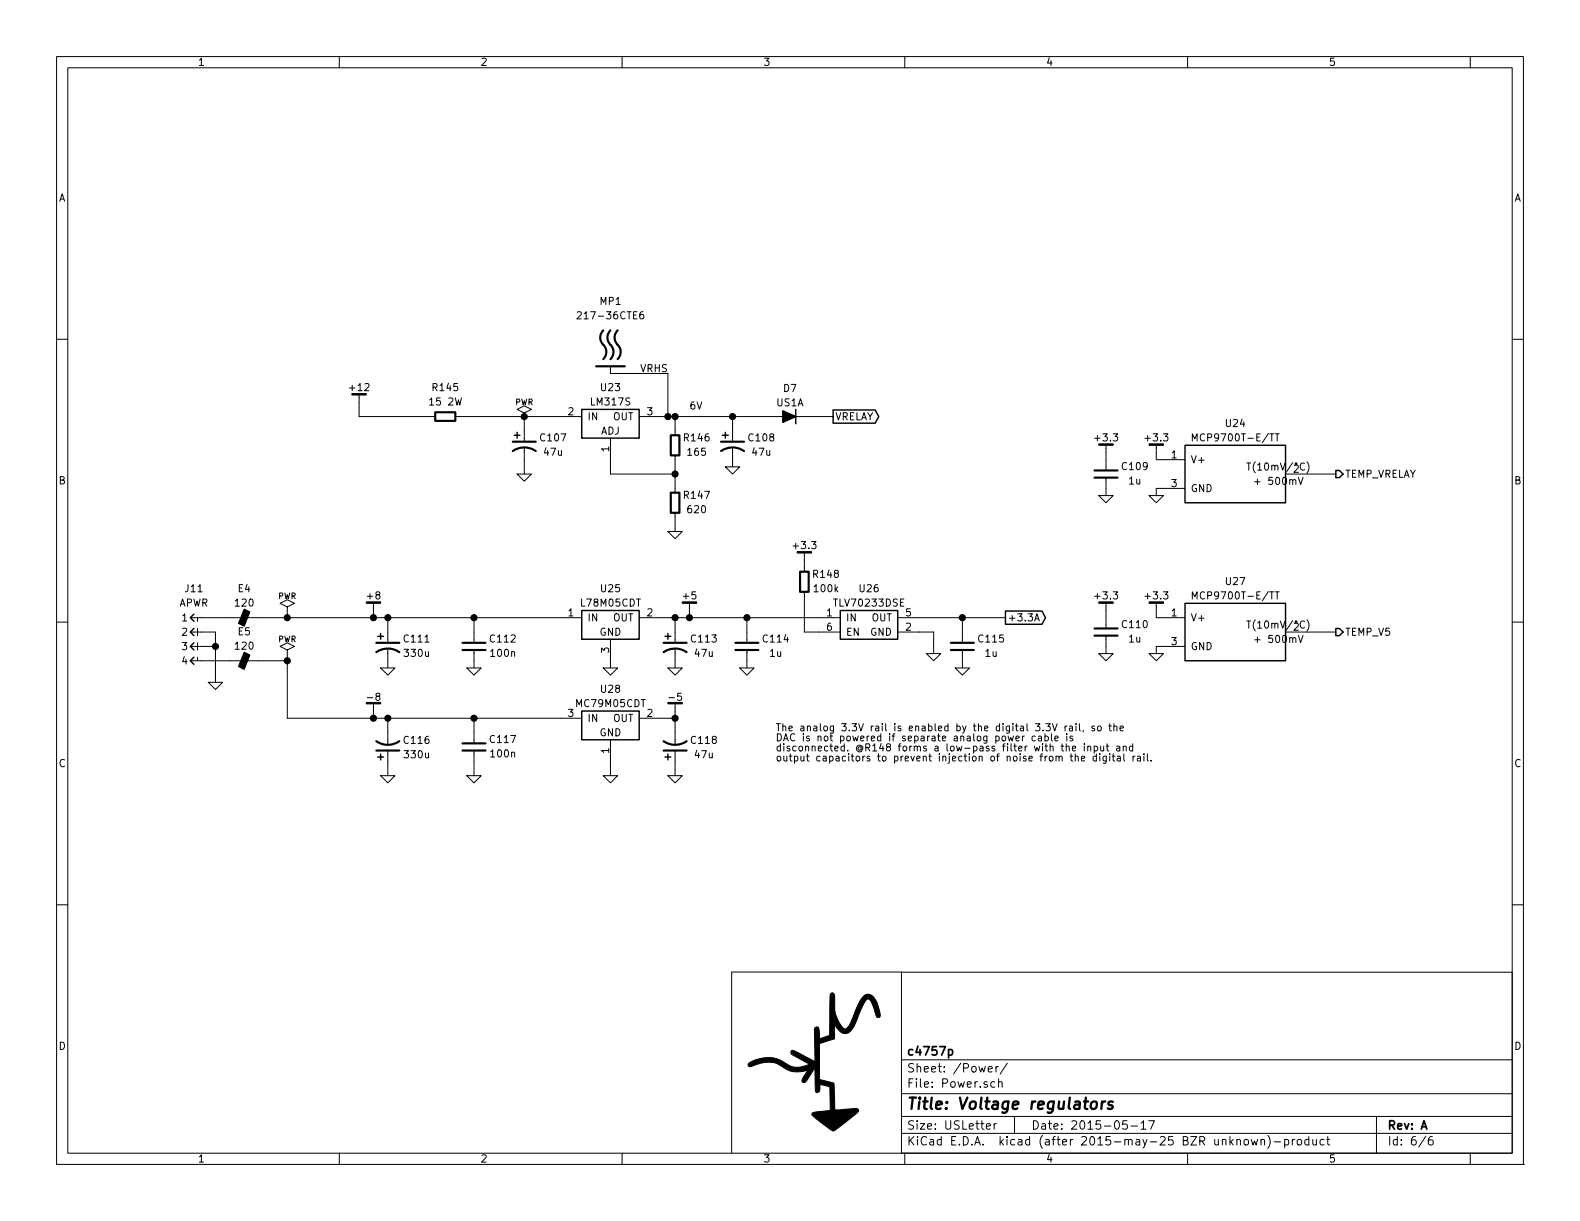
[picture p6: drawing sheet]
EESchema Schematic File Version 2
LIBS:frontend-rescue
LIBS:Xilinx
LIBS:TexasInstruments
LIBS:symbol
LIBS:supertex
LIBS:st_ic
LIBS:ST
LIBS:skyworks
LIBS:silabs
LIBS:semi-trans-TIP
LIBS:semi-trans-TI
LIBS:semi-trans-PZT
LIBS:semi-trans-NXP
LIBS:semi-trans-MPS
LIBS:semi-trans-MMB
LIBS:semi-trans-misc
LIBS:semi-trans-IXYS
LIBS:semi-trans-IntRect
LIBS:semi-trans-Infineon
LIBS:semi-trans-Fairchild
LIBS:semi-trans-DiodesInc
LIBS:semi-trans-BC
LIBS:semi-trans-2N
LIBS:semi-thyristor-2N
LIBS:semi-opto-misc
LIBS:semi-diode-Vishay
LIBS:semi-diode-OnSemi
LIBS:semi-diode-NXP
LIBS:semi-diode-MMB
LIBS:semi-diode-MCC
LIBS:semi-diode-BA
LIBS:semi-diode-1N
LIBS:_semi
LIBS:power
LIBS:pcb
LIBS:pasv-res
LIBS:pasv-ind
LIBS:pasv-cap
LIBS:pasv-Bourns
LIBS:pasv-BiTech
LIBS:passive
LIBS:onsemi
LIBS:NXP
LIBS:Micron
LIBS:Microchip
LIBS:mechanical
LIBS:maxim
LIBS:MACOM
LIBS:logic-7400
LIBS:logic-4000
LIBS:Littelfuse
LIBS:LinearTech
LIBS:_linear
LIBS:Lattice
LIBS:Intersil
LIBS:FTDI
LIBS:Fairchild
LIBS:_electromech
LIBS:display
LIBS:DiodesInc
LIBS:conn-test
LIBS:conn-tagconnect
LIBS:conn-molex
LIBS:conn-linx
LIBS:conn-fci
LIBS:conn-cui
LIBS:conn-100mil
LIBS:conn-2mm
LIBS:Atmel
LIBS:AnalogDevices
LIBS:Altera
LIBS:conn-te
LIBS:Vishay
LIBS:semi-trans-OnSemi
LIBS:semi-trans-Vishay
LIBS:semi-trans-ST
LIBS:semi-trans-AOS
LIBS:frontend-cache
EELAYER 25 0
EELAYER END
$Descr USLetter 11000 8500
encoding utf-8
Sheet 6 6
Title "Voltage regulators"
Date "2015-05-17"
Rev "A"
Comp "c4757p"
Comment1 ""
Comment2 ""
Comment3 ""
Comment4 ""
$EndDescr
$Comp
L S1A D7
U 1 1
P 5500 2900
F 0 "D7" V 5700 2900 50  0000 C CNN
F 1 "US1A" V 5600 2900 50  0000 C CNN
F 2 "IPC7351-Nominal:DIOM5326X292" H 5500 2900 50  0001 C CNN
F 3 "" H 5500 2900 60  0000 C CNN
F 4 "DIODE US1A" H 5500 2900 60  0001 C CNN "BOM"
	1    5500 2900
	0    -1   -1   0   
$EndComp
$Comp
L GND #PWR0342
U 1 1
P 2700 5400
F 0 "#PWR0342" H 2700 5400 30  0001 C CNN
F 1 "GND" H 2700 5330 30  0001 C CNN
F 2 "" H 2700 5400 60  0000 C CNN
F 3 "" H 2700 5400 60  0000 C CNN
	1    2700 5400
	1    0    0    -1  
$EndComp
$Comp
L C-0603 C117
U 1 1
P 3300 5200
F 0 "C117" H 3500 5250 50  0000 C CNN
F 1 "100n" H 3500 5150 50  0000 C CNN
F 2 "IPC7351-Nominal:CAPC1608X55" H 3300 5200 50  0001 C CNN
F 3 "" H 3290 5175 60  0000 C CNN
F 4 "Value" H 3300 5200 60  0001 C CNN "Manuf"
F 5 "CAP MLCC 100n ≥X7R 25V 20% [0603]" H 4100 5750 60  0001 C CNN "BOM"
	1    3300 5200
	1    0    0    -1  
$EndComp
$Comp
L GND #PWR0343
U 1 1
P 3300 5400
F 0 "#PWR0343" H 3300 5400 30  0001 C CNN
F 1 "GND" H 3300 5330 30  0001 C CNN
F 2 "" H 3300 5400 60  0000 C CNN
F 3 "" H 3300 5400 60  0000 C CNN
	1    3300 5400
	1    0    0    -1  
$EndComp
$Comp
L MC79MvvCDT U28
U 1 1
P 4250 5050
F 0 "U28" H 4250 5300 50  0000 C CNN
F 1 "MC79M05CDT" H 4250 5200 50  0000 C CNN
F 2 "smd-semi:TO-252" H 4250 4750 60  0001 C CNN
F 3 "" H 4250 5300 60  0000 C CNN
F 4 "MC79M05CDT" H 4250 4550 50  0001 C CNN "PN"
F 5 "ON" H 4250 4650 50  0001 C CNN "Manuf"
F 6 "IC ONSEMI MC79M05CDT" H 4250 4450 50  0001 C CNN "BOM"
	1    4250 5050
	1    0    0    -1  
$EndComp
$Comp
L GND #PWR0344
U 1 1
P 4250 5400
F 0 "#PWR0344" H 4250 5400 30  0001 C CNN
F 1 "GND" H 4250 5330 30  0001 C CNN
F 2 "" H 4250 5400 60  0000 C CNN
F 3 "" H 4250 5400 60  0000 C CNN
	1    4250 5400
	1    0    0    -1  
$EndComp
$Comp
L GND #PWR0345
U 1 1
P 4700 5400
F 0 "#PWR0345" H 4700 5400 30  0001 C CNN
F 1 "GND" H 4700 5330 30  0001 C CNN
F 2 "" H 4700 5400 60  0000 C CNN
F 3 "" H 4700 5400 60  0000 C CNN
	1    4700 5400
	1    0    0    -1  
$EndComp
$Comp
L -5 #PWR0346
U 1 1
P 4700 4950
F 0 "#PWR0346" H 4700 4900 30  0001 C CNN
F 1 "-5" H 4700 4850 50  0000 C CNN
F 2 "" H 4700 4950 60  0000 C CNN
F 3 "" H 4700 4950 60  0000 C CNN
	1    4700 4950
	-1   0    0    1   
$EndComp
$Comp
L GND #PWR0347
U 1 1
P 5100 3250
F 0 "#PWR0347" H 5100 3250 30  0001 C CNN
F 1 "GND" H 5100 3180 30  0001 C CNN
F 2 "" H 5100 3250 60  0000 C CNN
F 3 "" H 5100 3250 60  0000 C CNN
	1    5100 3250
	1    0    0    -1  
$EndComp
$Comp
L +12 #PWR0348
U 1 1
P 2500 2800
F 0 "#PWR0348" H 2500 2850 30  0001 C CNN
F 1 "+12" H 2500 2900 50  0000 C CNN
F 2 "" H 2500 2800 60  0000 C CNN
F 3 "" H 2500 2800 60  0000 C CNN
	1    2500 2800
	1    0    0    -1  
$EndComp
Wire Wire Line
	2700 5300 2700 5400
Connection ~ 2700 5000
Wire Wire Line
	2000 5000 3900 5000
Wire Wire Line
	3300 5000 3300 5100
Wire Wire Line
	3300 5400 3300 5300
Connection ~ 3300 5000
Wire Wire Line
	4250 5400 4250 5300
Wire Wire Line
	4600 5000 4700 5000
Wire Wire Line
	4700 4950 4700 5100
Wire Wire Line
	4700 5400 4700 5300
Connection ~ 4700 5000
Wire Wire Line
	5100 2900 5100 3000
Connection ~ 5100 2900
Wire Wire Line
	5100 3250 5100 3200
Wire Wire Line
	2500 2800 2500 2900
$Comp
L LM317S U23
U 1 1
P 4250 2950
F 0 "U23" H 4250 3200 50  0000 C CNN
F 1 "LM317S" H 4250 3100 50  0000 C CNN
F 2 "smd-semi:TO-263" H 4250 2650 50  0001 C CNN
F 3 "" H 4250 2950 60  0000 C CNN
F 4 "IC TI LM317S" H 4250 2550 60  0001 C CNN "BOM"
	1    4250 2950
	1    0    0    -1  
$EndComp
$Comp
L R-0603 R146
U 1 1
P 4700 3100
F 0 "R146" H 4850 3150 50  0000 C CNN
F 1 "165" H 4850 3050 50  0000 C CNN
F 2 "IPC7351-Nominal:RESC1608X50" H 4700 3100 50  0001 C CNN
F 3 "" H 4700 3150 60  0000 C CNN
F 4 "Value" H 4700 3100 60  0001 C CNN "Manuf"
F 5 "RES SMD 165 1% [0603]" H 5450 3650 60  0001 C CNN "BOM"
	1    4700 3100
	1    0    0    -1  
$EndComp
Wire Wire Line
	4600 2900 5400 2900
Wire Wire Line
	4700 2900 4700 3000
$Comp
L R-0603 R147
U 1 1
P 4700 3500
F 0 "R147" H 4850 3550 50  0000 C CNN
F 1 "620" H 4850 3450 50  0000 C CNN
F 2 "IPC7351-Nominal:RESC1608X50" H 4700 3500 50  0001 C CNN
F 3 "" H 4700 3550 60  0000 C CNN
F 4 "Value" H 4700 3500 60  0001 C CNN "Manuf"
F 5 "RES SMD 620 1% [0603]" H 5450 4050 60  0001 C CNN "BOM"
	1    4700 3500
	1    0    0    -1  
$EndComp
Wire Wire Line
	4700 3200 4700 3400
Wire Wire Line
	4700 3300 4250 3300
Wire Wire Line
	4250 3300 4250 3200
Connection ~ 4700 3300
$Comp
L GND #PWR0349
U 1 1
P 4700 3700
F 0 "#PWR0349" H 4700 3700 30  0001 C CNN
F 1 "GND" H 4700 3630 30  0001 C CNN
F 2 "" H 4700 3700 60  0000 C CNN
F 3 "" H 4700 3700 60  0000 C CNN
	1    4700 3700
	1    0    0    -1  
$EndComp
Wire Wire Line
	4700 3700 4700 3600
Connection ~ 4700 2900
$Comp
L R R145
U 1 1
P 3100 2900
F 0 "R145" V 2900 2900 50  0000 C CNN
F 1 "15 2W" V 3000 2900 50  0000 C CNN
F 2 "manuf:KOASPEER-MOS-2W" H 3100 2950 60  0001 C CNN
F 3 "" H 3100 2950 60  0000 C CNN
F 4 "DIST DIGIKEY 15ZCT-ND" H 3100 2900 60  0001 C CNN "BOM"
	1    3100 2900
	0    1    1    0   
$EndComp
Wire Wire Line
	3200 2900 3900 2900
Wire Wire Line
	2500 2900 3000 2900
$Comp
L C-ALUM-5mm C107
U 1 1
P 3650 3100
F 0 "C107" H 3850 3150 50  0000 C CNN
F 1 "47u" H 3850 3050 50  0000 C CNN
F 2 "pth-passive:C-ALUM-5mm" H 3650 3100 50  0001 C CNN
F 3 "" H 3640 3075 60  0000 C CNN
F 4 "UPW1A470MDD" H 3650 3100 60  0001 C CNN "PN"
F 5 "Nichicon" H 3650 3100 60  0001 C CNN "Manuf"
F 6 "DIST DIGIKEY 493-1732-ND" H 3650 3100 60  0001 C CNN "BOM"
	1    3650 3100
	1    0    0    -1  
$EndComp
Wire Wire Line
	3650 3000 3650 2900
Connection ~ 3650 2900
$Comp
L GND #PWR0350
U 1 1
P 3650 3300
F 0 "#PWR0350" H 3650 3300 30  0001 C CNN
F 1 "GND" H 3650 3230 30  0001 C CNN
F 2 "" H 3650 3300 60  0000 C CNN
F 3 "" H 3650 3300 60  0000 C CNN
	1    3650 3300
	1    0    0    -1  
$EndComp
Wire Wire Line
	3650 3300 3650 3200
$Comp
L L78MvvCDT U25
U 1 1
P 4250 4350
F 0 "U25" H 4250 4600 50  0000 C CNN
F 1 "L78M05CDT" H 4250 4500 50  0000 C CNN
F 2 "smd-semi:TO-252" H 4250 4050 60  0001 C CNN
F 3 "" H 4250 4600 60  0000 C CNN
F 4 "IC ST L78M05CDT" H 4250 3950 50  0001 C CNN "BOM"
	1    4250 4350
	1    0    0    -1  
$EndComp
Wire Wire Line
	4600 4300 5700 4300
Wire Wire Line
	4700 4300 4700 4400
$Comp
L +5 #PWR0351
U 1 1
P 4800 4250
F 0 "#PWR0351" H 4800 4300 30  0001 C CNN
F 1 "+5" H 4800 4350 50  0000 C CNN
F 2 "" H 4800 4250 60  0000 C CNN
F 3 "" H 4800 4250 60  0000 C CNN
	1    4800 4250
	1    0    0    -1  
$EndComp
Connection ~ 4700 4300
$Comp
L GND #PWR0352
U 1 1
P 4250 4650
F 0 "#PWR0352" H 4250 4650 30  0001 C CNN
F 1 "GND" H 4250 4580 30  0001 C CNN
F 2 "" H 4250 4650 60  0000 C CNN
F 3 "" H 4250 4650 60  0000 C CNN
	1    4250 4650
	1    0    0    -1  
$EndComp
Wire Wire Line
	4250 4650 4250 4600
$Comp
L GND #PWR0353
U 1 1
P 4700 4650
F 0 "#PWR0353" H 4700 4650 30  0001 C CNN
F 1 "GND" H 4700 4580 30  0001 C CNN
F 2 "" H 4700 4650 60  0000 C CNN
F 3 "" H 4700 4650 60  0000 C CNN
	1    4700 4650
	1    0    0    -1  
$EndComp
Wire Wire Line
	4700 4650 4700 4600
Wire Wire Line
	1800 4300 3900 4300
$Comp
L +8 #PWR0354
U 1 1
P 2600 4250
F 0 "#PWR0354" H 2600 4300 30  0001 C CNN
F 1 "+8" H 2600 4350 50  0000 C CNN
F 2 "" H 2600 4250 60  0000 C CNN
F 3 "" H 2600 4250 60  0000 C CNN
	1    2600 4250
	1    0    0    -1  
$EndComp
$Comp
L C-0603 C112
U 1 1
P 3300 4500
F 0 "C112" H 3500 4550 50  0000 C CNN
F 1 "100n" H 3500 4450 50  0000 C CNN
F 2 "IPC7351-Nominal:CAPC1608X55" H 3300 4500 50  0001 C CNN
F 3 "" H 3290 4475 60  0000 C CNN
F 4 "Value" H 3300 4500 60  0001 C CNN "Manuf"
F 5 "CAP MLCC 100n ≥X7R 25V 20% [0603]" H 4100 5050 60  0001 C CNN "BOM"
	1    3300 4500
	1    0    0    -1  
$EndComp
Wire Wire Line
	3300 4400 3300 4300
Connection ~ 3300 4300
$Comp
L GND #PWR0355
U 1 1
P 3300 4650
F 0 "#PWR0355" H 3300 4650 30  0001 C CNN
F 1 "GND" H 3300 4580 30  0001 C CNN
F 2 "" H 3300 4650 60  0000 C CNN
F 3 "" H 3300 4650 60  0000 C CNN
	1    3300 4650
	1    0    0    -1  
$EndComp
Wire Wire Line
	3300 4650 3300 4600
Connection ~ 2700 4300
$Comp
L GND #PWR0356
U 1 1
P 2700 4650
F 0 "#PWR0356" H 2700 4650 30  0001 C CNN
F 1 "GND" H 2700 4580 30  0001 C CNN
F 2 "" H 2700 4650 60  0000 C CNN
F 3 "" H 2700 4650 60  0000 C CNN
	1    2700 4650
	1    0    0    -1  
$EndComp
Wire Wire Line
	2700 4650 2700 4600
$Comp
L -8 #PWR0357
U 1 1
P 2600 4950
F 0 "#PWR0357" H 2600 4900 30  0001 C CNN
F 1 "-8" H 2600 4850 50  0000 C CNN
F 2 "" H 2600 4950 60  0000 C CNN
F 3 "" H 2600 4950 60  0000 C CNN
	1    2600 4950
	-1   0    0    1   
$EndComp
$Comp
L CONN-100MIL-M-1x4-SHROUD J11
U 1 1
P 1350 4300
F 0 "J11" H 1350 4500 50  0000 C CNN
F 1 "APWR" H 1350 4400 50  0000 C CNN
F 2 "conn-100mil:CONN-100MIL-M-1x4-SHROUD" H 1350 4300 50  0001 C CNN
F 3 "" H 1350 4300 50  0000 C CNN
	1    1350 4300
	-1   0    0    -1  
$EndComp
$Comp
L BEAD-1206 E4
U 1 1
P 1700 4300
F 0 "E4" H 1700 4500 50  0000 C CNN
F 1 "120" H 1700 4400 50  0000 C CNN
F 2 "IPC7351-Nominal:RESC3216X60" H 1700 4300 50  0001 C CNN
F 3 "" H 1700 4350 60  0000 C CNN
F 4 "742792113" H 1700 4300 60  0001 C CNN "PN"
F 5 "Wurth" H 1700 4300 60  0001 C CNN "Manuf"
F 6 "BEAD SMD 120 1A [1206]" H 1700 4300 60  0001 C CNN "BOM"
	1    1700 4300
	1    0    0    -1  
$EndComp
Wire Wire Line
	1600 4300 1400 4300
Wire Wire Line
	2600 4250 2600 4300
Connection ~ 2600 4300
Wire Wire Line
	2700 4300 2700 4400
$Comp
L BEAD-1206 E5
U 1 1
P 1700 4600
F 0 "E5" H 1700 4800 50  0000 C CNN
F 1 "120" H 1700 4700 50  0000 C CNN
F 2 "IPC7351-Nominal:RESC3216X60" H 1700 4600 50  0001 C CNN
F 3 "" H 1700 4650 60  0000 C CNN
F 4 "742792113" H 1700 4600 60  0001 C CNN "PN"
F 5 "Wurth" H 1700 4600 60  0001 C CNN "Manuf"
F 6 "BEAD SMD 120 1A [1206]" H 1700 4600 60  0001 C CNN "BOM"
	1    1700 4600
	1    0    0    -1  
$EndComp
Wire Wire Line
	1600 4600 1400 4600
Wire Wire Line
	1800 4600 2000 4600
Wire Wire Line
	2000 4550 2000 5000
Wire Wire Line
	2600 4950 2600 5000
Connection ~ 2600 5000
Wire Wire Line
	2700 5000 2700 5100
$Comp
L GND #PWR0358
U 1 1
P 1500 4750
F 0 "#PWR0358" H 1500 4750 30  0001 C CNN
F 1 "GND" H 1500 4680 30  0001 C CNN
F 2 "" H 1500 4750 60  0000 C CNN
F 3 "" H 1500 4750 60  0000 C CNN
	1    1500 4750
	1    0    0    -1  
$EndComp
Wire Wire Line
	1500 4400 1500 4750
Wire Wire Line
	1500 4400 1400 4400
Wire Wire Line
	1400 4500 1500 4500
Connection ~ 1500 4500
$Comp
L C-ALUM-5mm C113
U 1 1
P 4700 4500
F 0 "C113" H 4900 4550 50  0000 C CNN
F 1 "47u" H 4900 4450 50  0000 C CNN
F 2 "pth-passive:C-ALUM-5mm" H 4700 4500 50  0001 C CNN
F 3 "" H 4690 4475 60  0000 C CNN
F 4 "UPW1A470MDD" H 4700 4500 60  0001 C CNN "PN"
F 5 "Nichicon" H 4700 4500 60  0001 C CNN "Manuf"
F 6 "DIST DIGIKEY 493-1732-ND" H 4700 4500 60  0001 C CNN "BOM"
	1    4700 4500
	1    0    0    -1  
$EndComp
$Comp
L C-ALUM-5mm C118
U 1 1
P 4700 5200
F 0 "C118" H 4900 5150 50  0000 C CNN
F 1 "47u" H 4900 5250 50  0000 C CNN
F 2 "pth-passive:C-ALUM-5mm" H 4700 5200 50  0001 C CNN
F 3 "" H 4690 5175 60  0000 C CNN
F 4 "UPW1A470MDD" H 4700 5200 60  0001 C CNN "PN"
F 5 "Nichicon" H 4700 5200 60  0001 C CNN "Manuf"
F 6 "DIST DIGIKEY 493-1732-ND" H 4700 5200 60  0001 C CNN "BOM"
	1    4700 5200
	1    0    0    1   
$EndComp
$Comp
L C-ALUM-5mm C108
U 1 1
P 5100 3100
F 0 "C108" H 5300 3150 50  0000 C CNN
F 1 "47u" H 5300 3050 50  0000 C CNN
F 2 "pth-passive:C-ALUM-5mm" H 5100 3100 50  0001 C CNN
F 3 "" H 5090 3075 60  0000 C CNN
F 4 "UPW1A470MDD" H 5100 3100 60  0001 C CNN "PN"
F 5 "Nichicon" H 5100 3100 60  0001 C CNN "Manuf"
F 6 "DIST DIGIKEY 493-1732-ND" H 5100 3100 60  0001 C CNN "BOM"
	1    5100 3100
	1    0    0    -1  
$EndComp
Text GLabel 5800 2900 2    50   Output ~ 0
VRELAY
Wire Wire Line
	5800 2900 5600 2900
Wire Wire Line
	4800 4250 4800 4300
Connection ~ 4800 4300
$Comp
L GND #PWR0359
U 1 1
P 6500 4550
F 0 "#PWR0359" H 6500 4550 30  0001 C CNN
F 1 "GND" H 6500 4480 30  0001 C CNN
F 2 "" H 6500 4550 60  0000 C CNN
F 3 "" H 6500 4550 60  0000 C CNN
	1    6500 4550
	1    0    0    -1  
$EndComp
Wire Wire Line
	6500 4400 6500 4550
$Comp
L C-0805 C114
U 1 1
P 5200 4500
F 0 "C114" H 5400 4550 50  0000 C CNN
F 1 "1u" H 5400 4450 50  0000 C CNN
F 2 "IPC7351-Nominal:CAPC2012X70" H 5200 4500 50  0001 C CNN
F 3 "" H 5190 4475 60  0000 C CNN
F 4 "Value" H 5200 4500 60  0001 C CNN "Manuf"
F 5 "CAP MLCC 1u ≥X5R 10V 20% [0805]" H 6000 5050 60  0001 C CNN "BOM"
	1    5200 4500
	1    0    0    -1  
$EndComp
Wire Wire Line
	5200 4400 5200 4300
Connection ~ 5200 4300
$Comp
L GND #PWR0360
U 1 1
P 5200 4650
F 0 "#PWR0360" H 5200 4650 30  0001 C CNN
F 1 "GND" H 5200 4580 30  0001 C CNN
F 2 "" H 5200 4650 60  0000 C CNN
F 3 "" H 5200 4650 60  0000 C CNN
	1    5200 4650
	1    0    0    -1  
$EndComp
Wire Wire Line
	5200 4650 5200 4600
$Comp
L C-0805 C115
U 1 1
P 6700 4500
F 0 "C115" H 6900 4550 50  0000 C CNN
F 1 "1u" H 6900 4450 50  0000 C CNN
F 2 "IPC7351-Nominal:CAPC2012X70" H 6700 4500 50  0001 C CNN
F 3 "" H 6690 4475 60  0000 C CNN
F 4 "Value" H 6700 4500 60  0001 C CNN "Manuf"
F 5 "CAP MLCC 1u ≥X5R 10V 20% [0805]" H 7500 5050 60  0001 C CNN "BOM"
	1    6700 4500
	1    0    0    -1  
$EndComp
Wire Wire Line
	6400 4300 7000 4300
Wire Wire Line
	6700 4300 6700 4400
$Comp
L GND #PWR0361
U 1 1
P 6700 4650
F 0 "#PWR0361" H 6700 4650 30  0001 C CNN
F 1 "GND" H 6700 4580 30  0001 C CNN
F 2 "" H 6700 4650 60  0000 C CNN
F 3 "" H 6700 4650 60  0000 C CNN
	1    6700 4650
	1    0    0    -1  
$EndComp
Wire Wire Line
	6700 4650 6700 4600
Text GLabel 7000 4300 2    50   Output ~ 0
+3.3A
Connection ~ 6700 4300
$Comp
L HEATSINK-CONN MP1
U 1 1
P 4250 2500
F 0 "MP1" H 4250 2900 50  0000 C CNN
F 1 "217-36CTE6" H 4250 2800 50  0000 C CNN
F 2 "manuf:LAIRD-BMI-S-203" H 4250 2500 60  0001 C CNN
F 3 "" H 4250 2500 60  0000 C CNN
F 4 "217-36CTE6" H 4250 2500 60  0001 C CNN "PN"
F 5 "Wakefield" H 4250 2500 60  0001 C CNN "Manuf"
F 6 "DIST DIGIKEY 345-1099-ND" H 4250 2500 60  0001 C CNN "BOM"
	1    4250 2500
	1    0    0    -1  
$EndComp
Wire Wire Line
	4250 2600 4650 2600
Wire Wire Line
	4650 2600 4650 2900
Connection ~ 4650 2900
Text Label 4650 2600 2    50   ~ 0
VRHS
$Comp
L MCP9700T-E/TT U24
U 1 1
P 8600 3300
F 0 "U24" H 8600 3650 50  0000 C CNN
F 1 "MCP9700T-E/TT" H 8600 3550 50  0000 C CNN
F 2 "smd-semi:SOT-23" H 8650 3300 50  0001 C CNN
F 3 "" H 8650 3300 50  0000 C CNN
F 4 "IC MICROCHIP MCP9700T-E/TT" H 9100 4150 60  0001 C CNN "BOM"
	1    8600 3300
	1    0    0    -1  
$EndComp
$Comp
L +3.3 #PWR0362
U 1 1
P 8050 3150
F 0 "#PWR0362" H 8050 3200 30  0001 C CNN
F 1 "+3.3" H 8050 3250 50  0000 C CNN
F 2 "" H 8050 3150 60  0000 C CNN
F 3 "" H 8050 3150 60  0000 C CNN
	1    8050 3150
	1    0    0    -1  
$EndComp
Wire Wire Line
	8050 3150 8050 3200
Wire Wire Line
	8050 3200 8100 3200
$Comp
L GND #PWR0363
U 1 1
P 8050 3450
F 0 "#PWR0363" H 8050 3450 30  0001 C CNN
F 1 "GND" H 8050 3380 30  0001 C CNN
F 2 "" H 8050 3450 60  0000 C CNN
F 3 "" H 8050 3450 60  0000 C CNN
	1    8050 3450
	1    0    0    -1  
$EndComp
Wire Wire Line
	8050 3450 8050 3400
Wire Wire Line
	8050 3400 8100 3400
$Comp
L C-0805 C109
U 1 1
P 7700 3300
AR Path="/552F27A6/55547120" Ref="C109"  Part="1" 
AR Path="/54E51D33/55547120" Ref="C?"  Part="1" 
AR Path="/552E2A83/55547120" Ref="C?"  Part="1" 
F 0 "C109" H 7900 3350 50  0000 C CNN
F 1 "1u" H 7900 3250 50  0000 C CNN
F 2 "IPC7351-Nominal:CAPC2012X70" H 7700 3300 50  0001 C CNN
F 3 "" H 7690 3275 60  0000 C CNN
F 4 "Value" H 7700 3300 60  0001 C CNN "Manuf"
F 5 "CAP MLCC 1u ≥X5R 10V 20% [0805]" H 8500 3850 60  0001 C CNN "BOM"
	1    7700 3300
	1    0    0    -1  
$EndComp
$Comp
L +3.3 #PWR0364
U 1 1
P 7700 3150
F 0 "#PWR0364" H 7700 3200 30  0001 C CNN
F 1 "+3.3" H 7700 3250 50  0000 C CNN
F 2 "" H 7700 3150 60  0000 C CNN
F 3 "" H 7700 3150 60  0000 C CNN
	1    7700 3150
	1    0    0    -1  
$EndComp
Wire Wire Line
	7700 3200 7700 3150
$Comp
L GND #PWR0365
U 1 1
P 7700 3450
F 0 "#PWR0365" H 7700 3450 30  0001 C CNN
F 1 "GND" H 7700 3380 30  0001 C CNN
F 2 "" H 7700 3450 60  0000 C CNN
F 3 "" H 7700 3450 60  0000 C CNN
	1    7700 3450
	1    0    0    -1  
$EndComp
Wire Wire Line
	7700 3450 7700 3400
$Comp
L MCP9700T-E/TT U27
U 1 1
P 8600 4400
F 0 "U27" H 8600 4750 50  0000 C CNN
F 1 "MCP9700T-E/TT" H 8600 4650 50  0000 C CNN
F 2 "smd-semi:SOT-23" H 8650 4400 50  0001 C CNN
F 3 "" H 8650 4400 50  0000 C CNN
F 4 "IC MICROCHIP MCP9700T-E/TT" H 9100 5250 60  0001 C CNN "BOM"
	1    8600 4400
	1    0    0    -1  
$EndComp
$Comp
L +3.3 #PWR0366
U 1 1
P 8050 4250
F 0 "#PWR0366" H 8050 4300 30  0001 C CNN
F 1 "+3.3" H 8050 4350 50  0000 C CNN
F 2 "" H 8050 4250 60  0000 C CNN
F 3 "" H 8050 4250 60  0000 C CNN
	1    8050 4250
	1    0    0    -1  
$EndComp
Wire Wire Line
	8050 4250 8050 4300
Wire Wire Line
	8050 4300 8100 4300
$Comp
L GND #PWR0367
U 1 1
P 8050 4550
F 0 "#PWR0367" H 8050 4550 30  0001 C CNN
F 1 "GND" H 8050 4480 30  0001 C CNN
F 2 "" H 8050 4550 60  0000 C CNN
F 3 "" H 8050 4550 60  0000 C CNN
	1    8050 4550
	1    0    0    -1  
$EndComp
Wire Wire Line
	8050 4550 8050 4500
Wire Wire Line
	8050 4500 8100 4500
$Comp
L C-0805 C110
U 1 1
P 7700 4400
AR Path="/552F27A6/555474C5" Ref="C110"  Part="1" 
AR Path="/54E51D33/555474C5" Ref="C?"  Part="1" 
AR Path="/552E2A83/555474C5" Ref="C?"  Part="1" 
F 0 "C110" H 7900 4450 50  0000 C CNN
F 1 "1u" H 7900 4350 50  0000 C CNN
F 2 "IPC7351-Nominal:CAPC2012X70" H 7700 4400 50  0001 C CNN
F 3 "" H 7690 4375 60  0000 C CNN
F 4 "Value" H 7700 4400 60  0001 C CNN "Manuf"
F 5 "CAP MLCC 1u ≥X5R 10V 20% [0805]" H 8500 4950 60  0001 C CNN "BOM"
	1    7700 4400
	1    0    0    -1  
$EndComp
$Comp
L +3.3 #PWR0368
U 1 1
P 7700 4250
F 0 "#PWR0368" H 7700 4300 30  0001 C CNN
F 1 "+3.3" H 7700 4350 50  0000 C CNN
F 2 "" H 7700 4250 60  0000 C CNN
F 3 "" H 7700 4250 60  0000 C CNN
	1    7700 4250
	1    0    0    -1  
$EndComp
Wire Wire Line
	7700 4300 7700 4250
$Comp
L GND #PWR0369
U 1 1
P 7700 4550
F 0 "#PWR0369" H 7700 4550 30  0001 C CNN
F 1 "GND" H 7700 4480 30  0001 C CNN
F 2 "" H 7700 4550 60  0000 C CNN
F 3 "" H 7700 4550 60  0000 C CNN
	1    7700 4550
	1    0    0    -1  
$EndComp
Wire Wire Line
	7700 4550 7700 4500
Text HLabel 9300 3300 2    50   Output ~ 0
TEMP_VRELAY
Wire Wire Line
	9300 3300 9100 3300
Text HLabel 9300 4400 2    50   Output ~ 0
TEMP_V5
Wire Wire Line
	9300 4400 9100 4400
$Comp
L C-ALUM-8mm C111
U 1 1
P 2700 4500
F 0 "C111" H 2900 4550 50  0000 C CNN
F 1 "330u" H 2900 4450 50  0000 C CNN
F 2 "pth-passive:C-ALUM-8mm" H 2700 4500 50  0001 C CNN
F 3 "" H 2690 4475 60  0000 C CNN
F 4 "UPW1E331MPD6" H 2700 4500 60  0001 C CNN "PN"
F 5 "Nichicon" H 2700 4500 60  0001 C CNN "Manuf"
F 6 "DIST DIGIKEY 493-1825-ND" H 2700 4500 60  0001 C CNN "BOM"
	1    2700 4500
	1    0    0    -1  
$EndComp
$Comp
L C-ALUM-8mm C116
U 1 1
P 2700 5200
F 0 "C116" H 2900 5150 50  0000 C CNN
F 1 "330u" H 2900 5250 50  0000 C CNN
F 2 "pth-passive:C-ALUM-8mm" H 2700 5200 50  0001 C CNN
F 3 "" H 2690 5175 60  0000 C CNN
F 4 "UPW1E331MPD6" H 2700 5200 60  0001 C CNN "PN"
F 5 "Nichicon" H 2700 5200 60  0001 C CNN "Manuf"
F 6 "DIST DIGIKEY 493-1825-ND" H 2700 5200 60  0001 C CNN "BOM"
	1    2700 5200
	1    0    0    1   
$EndComp
$Comp
L TLV702vvDSE U26
U 1 1
P 6050 4350
F 0 "U26" H 6050 4600 50  0000 C CNN
F 1 "TLV70233DSE" H 6050 4500 50  0000 C CNN
F 2 "manuf:TEXAS-S-PWSON-N6" H 6050 4150 50  0001 C CNN
F 3 "" H 6050 4350 60  0000 C CNN
F 4 "IC TI TLV70233DSE" H 6050 4050 60  0001 C CNN "BOM"
	1    6050 4350
	1    0    0    -1  
$EndComp
Wire Wire Line
	6400 4400 6500 4400
$Comp
L R-0603 R?
U 1 1
P 5600 4050
AR Path="/54E51D33/55545AF3" Ref="R?"  Part="1" 
AR Path="/552E2A83/55545AF3" Ref="R?"  Part="1" 
AR Path="/552F27A6/55545AF3" Ref="R148"  Part="1" 
F 0 "R148" H 5750 4100 50  0000 C CNN
F 1 "100k" H 5750 4000 50  0000 C CNN
F 2 "IPC7351-Nominal:RESC1608X50" H 5600 4050 50  0001 C CNN
F 3 "" H 5600 4100 60  0000 C CNN
F 4 "Value" H 5600 4050 60  0001 C CNN "Manuf"
F 5 "RES SMD 100k 1% [0603]" H 6350 4600 60  0001 C CNN "BOM"
	1    5600 4050
	1    0    0    -1  
$EndComp
Wire Wire Line
	5600 4150 5600 4400
Wire Wire Line
	5600 4400 5700 4400
$Comp
L +3.3 #PWR0370
U 1 1
P 5600 3900
F 0 "#PWR0370" H 5600 3950 30  0001 C CNN
F 1 "+3.3" H 5600 4000 50  0000 C CNN
F 2 "" H 5600 3900 60  0000 C CNN
F 3 "" H 5600 3900 60  0000 C CNN
	1    5600 3900
	1    0    0    -1  
$EndComp
Wire Wire Line
	5600 3900 5600 3950
Text Notes 5400 5300 0    50   ~ 0
The analog 3.3V rail is enabled by the digital 3.3V rail, so the\nDAC is not powered if separate analog power cable is\ndisconnected. @R148 forms a low-pass filter with the input and\noutput capacitors to prevent injection of noise from the digital rail.
$Comp
L PWR #PWR0371
U 1 1
P 2000 4250
F 0 "#PWR0371" H 2000 4250 50  0001 C CNN
F 1 "PWR" H 2000 4250 50  0001 C CNN
F 2 "" H 2000 4250 60  0000 C CNN
F 3 "" H 2000 4250 60  0000 C CNN
	1    2000 4250
	1    0    0    -1  
$EndComp
Wire Wire Line
	2000 4300 2000 4250
Connection ~ 2000 4300
$Comp
L PWR #PWR0372
U 1 1
P 2000 4550
F 0 "#PWR0372" H 2000 4550 50  0001 C CNN
F 1 "PWR" H 2000 4550 50  0001 C CNN
F 2 "" H 2000 4550 60  0000 C CNN
F 3 "" H 2000 4550 60  0000 C CNN
	1    2000 4550
	1    0    0    -1  
$EndComp
Connection ~ 2000 4600
$Comp
L PWR #PWR0373
U 1 1
P 3650 2900
F 0 "#PWR0373" H 3650 2900 50  0001 C CNN
F 1 "PWR" H 3650 2900 50  0001 C CNN
F 2 "" H 3650 2900 60  0000 C CNN
F 3 "" H 3650 2900 60  0000 C CNN
	1    3650 2900
	1    0    0    -1  
$EndComp
Text Notes 4800 2850 0    50   ~ 0
6V
$EndSCHEMATC
